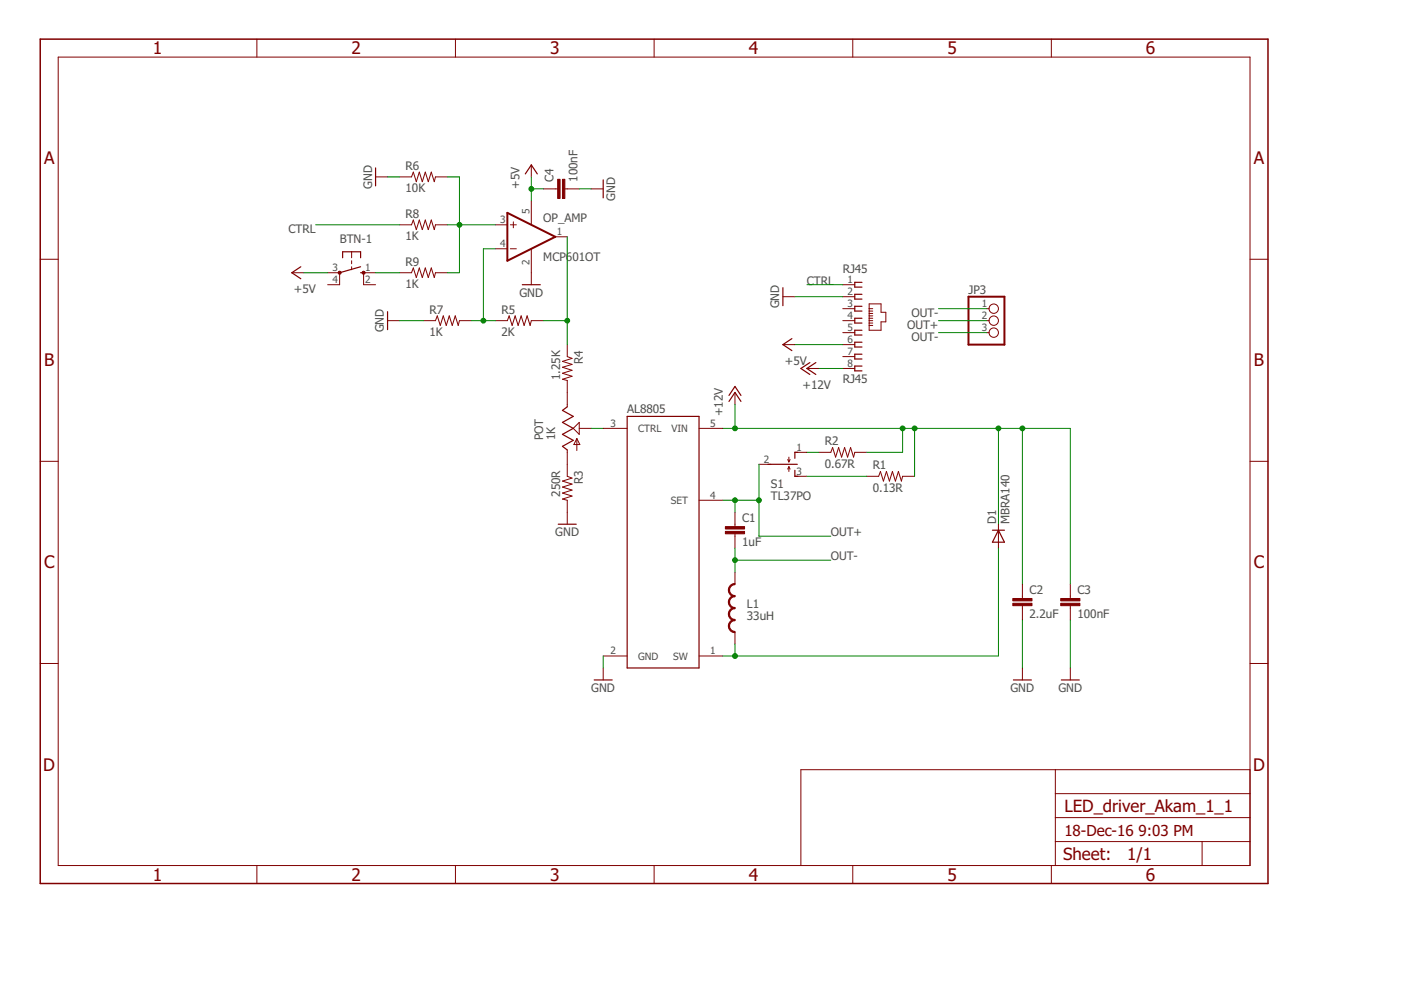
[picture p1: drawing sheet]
<svg xmlns="http://www.w3.org/2000/svg" width="297mm" height="210mm" viewBox="0 0 297 210" stroke-linecap="round" stroke-linejoin="round" font-family="sans-serif">
<g fill="none" stroke="#800000" stroke-width=".25">
<path d="M79.6 35.6v3.8M111.4 36.9l1.2-1.9 1.3 1.9M127.9 38.1v3.9M63.8 56.6l-1.9 1.2 1.9 1.3M72.6 54.7v-1.3h3.9v1.3M76.5 57.8h.6M76.5 56.6l-4.5 1.2M182.8 59.9h-1.6v1h1.6M82.2 66.1v3.8M110.7 60.4h3.9M166 61v3.8M167.9 71.8l-1.9 1.3 1.9 1.2"/>
<path d="M171.7 76.9l-1.9 1.2 1.9 1.3M173 76.9l-1.9 1.2 1.9 1.3M182.8 62.4h-1.6v1h1.6M182.8 64.9h-1.6v1.1h1.6M182.8 67.5h-1.6v1h1.6M182.8 70h-1.6v1h1.6M182.8 72.6h-1.6v1h1.6M182.8 75.1h-1.6v1h1.6M182.8 77.6h-1.6v1h1.6M120.3 86.3l-1 .7 2.2 1.3-2.2 1.3 2.2 1.2-2.2 1.3 2.2 1.3-2.2 1.2 1 .8M133 88.3h15.2v53.3h-15.2zM154.6 85.1l1.2-1.9 1.3 1.9"/>
<path d="M154.6 83.8l1.2-1.9 1.3 1.9M162.8 98.4h6.2M168.5 99.7v1.3h.7M169.2 95.9h-.7v1.3M118.4 111.1h3.8M210.4 112.4h2.6M211.7 112.4l1.3 2.6h-2.6zM126 144.2h3.8M214.9 144.2h3.8M225 144.2h3.8"/>
</g>
<g fill="none" stroke="#800000" stroke-width=".21">
<path d="M12.3 12.1h252.7v171.4h-252.7zM54.5 8.3v3.8M96.6 8.3v3.8M138.7 8.3v3.8M180.8 8.3v3.8M222.9 8.3v3.8M79.6 37.5h2.6M84.7 37.5h2.5l.4-1 .7 2 .6-2 .6 2 .7-2 .6 2 .6-2 .7 2 .2-1h2.6M112.6 35v2.5M8.5 55h3.8M61.9 57.8h2.5M69.5 57.8h2.5v2.6h-2.5"/>
<path d="M74.5 53.4v1.3M74.5 55.3v.6M74.5 56.6v.6M79.6 57.8h-2.5v2.6h2.5M84.7 57.8h2.5l.4-1 .7 2 .6-2 .6 2 .7-2 .6 2 .6-2 .7 2 .2-1h2.6M84.7 47.7h2.5l.4-1 .7 2 .6-2 .6 2 .7-2 .6 2 .6-2 .7 2 .2-1h2.6M105 47.7h2.6M105 52.7h2.6M108.2 47.7h1.3M108.2 52.7h1.3M108.8 47v1.3M112.6 42.6v5.1"/>
<path d="M112.6 52.7v7.7M115.2 40h3M117.7 50.2h2.6M119.8 40h3M125.3 40h2.6M265 55h3.8M82.2 68h2.5M89.8 68h2.5l.4-1 .6 2 .7-2 .6 2 .6-2 .7 2 .6-2 .7 2 .2-1h2.5M105 68h2.6l.3-1 .7 2 .6-2 .7 2 .6-2 .6 2 .7-2 .6 2 .2-1h2.6M120.3 73.1v2.5l1 .4-2 .6 2 .7-2 .6 2 .6-2 .6 2 .7-2 .6 1 .3v5.6M166 62.9h2.5M166 73.1h2.5"/>
<path d="M171.1 78.1h2.5M178.7 60.4h2.5M178.7 65.4h2.5M178.7 68h2.5M178.7 62.9h2.5M178.7 70.5h2.5M178.7 73.1h2.5M178.7 75.6h2.5M178.7 78.1h2.5M184.3 64.4h2.5v1.8h1v2h-1v1.8h-2.5zM184.3 65.4h.7M184.3 66h.7"/>
<path d="M184.3 66.5h.7M184.3 67h.7M184.3 67.5h.7M184.3 68h.7M184.3 68.5h.7M184.3 69h.7M209.1 65.4h.6M209.1 68h.6M209.1 70.5h.6M8.5 97.8h3.8M120.3 95.4v5.6l1 .4-2 .6 2 .6-2 .7 2 .6-2 .6 2 .7-2 .6 1 .3v5M121.5 90.8l1.3-1.2v2.5z"/>
<path d="M122.3 93v2.5M122.3 93l.6 1.3h-1.2zM122.8 90.8h2.5M127.9 90.8h5.1M148.2 90.8h5.1M155.8 83.2v2.5M160.9 98.4h2.5M167 97.4l.3 .5M167.3 96.9v1M167.3 99v1M167.3 99l.2 .5M167.3 99l-.3 .5"/>
<path d="M167.5 97.4l-.2 .5M168.5 95.9h2.6M173.6 95.9h2.5l.4-1 .7 2 .6-2 .6 2 .7-2 .6 2 .6-2 .7 2 .2-1h2.6M265 97.8h3.8M148.2 106.1h5.1M155.8 108.6v3.1M155.8 113.2v3M168.5 101h2.6M183.8 101h2.5l.4-1 .6 2 .6-2 .7 2 .6-2 .6 2 .7-2 .6 2 .3-1h2.5M211.7 111.1v5.1M127.9 139.1h5.1M148.2 139.1h5.1"/>
<path d="M155.8 121.3v2.5M155.8 134v2.5M216.8 123.8v3.1M216.8 128.4v3.1M226.9 123.8v3.1M226.9 128.4v3.1M8.5 140.7h3.8M127.9 141.6v2.6M216.8 141.6v2.6M226.9 141.6v2.6M265 140.7h3.8M223.8 178.4h41.2"/>
<path d="M223.8 163.2v20.3M223.8 173.4h41.2M223.8 168.3h41.2M254.9 178.4v5.1M265 163.2h-95.2v20.3M54.5 183.5v3.8M96.6 183.5v3.8M138.7 183.5v3.8M180.8 183.5v3.8M222.9 183.5v3.8"/>
<circle cx="210.7" cy="70.5" r=".99"/>
<circle cx="210.7" cy="68" r=".99"/>
<circle cx="210.7" cy="65.4" r=".99"/>
</g>
<g fill="#800000" stroke="#800000" stroke-width=".21">
<path d="M153.8 112.7h4.1v.5h-4.1z"/>
<path d="M153.8 111.7h4.1v.5h-4.1z"/>
<path d="M214.7 127.9h4.1v.5h-4.1z"/>
<path d="M214.7 126.9h4.1v.5h-4.1z"/>
<path d="M224.9 127.9h4.1v.5h-4.1z"/>
<path d="M224.9 126.9h4.1v.5h-4.1z"/>
<path d="M119.3 38h.5v4.1h-.5z"/>
<path d="M118.2 38h.5v4.1h-.5z"/>
</g>
<g fill="#800000" stroke="#800000" stroke-width=".21">
<path d="M154.4 132.7h.3l.1 .5 .3 .4 .7 .3v.2a1.37 1.37 0 0 1-1.4-1.4z" fill-rule="evenodd"/>
<path d="M154.8 131.7l.6-.3 .4-.1v.3l-.7 .2-.3 .4-.1 .5h-.3l.1-.4z" fill-rule="evenodd"/>
<path d="M154.4 130.2h.3l.1 .5 .3 .4 .7 .2v.3a1.37 1.37 0 0 1-1.4-1.4z" fill-rule="evenodd"/>
<path d="M154.8 129.2l.6-.3 .4-.1v.3l-.7 .2-.3 .4-.1 .5h-.3l.1-.5z" fill-rule="evenodd"/>
<path d="M154.4 127.7h.3l.1 .4 .3 .4 .7 .3v.3a1.37 1.37 0 0 1-1.4-1.4z" fill-rule="evenodd"/>
<path d="M154.8 126.7l.6-.4h.4v.2l-.7 .3-.3 .3-.1 .6h-.3l.1-.5z" fill-rule="evenodd"/>
<path d="M154.4 125.1h.3l.1 .5 .3 .4 .7 .3v.2a1.37 1.37 0 0 1-1.4-1.4z" fill-rule="evenodd"/>
<path d="M154.8 124.1l.6-.3 .4-.1v.3l-.7 .2-.3 .4-.1 .5h-.3l.1-.4z" fill-rule="evenodd"/>
<circle cx="72" cy="57.8" r=".33"/>
<circle cx="77.1" cy="57.8" r=".33"/>
</g>
<path d="M107.6 45.1l10.1 5.1-10.1 5.1zM205.3 62.9h7.7v10.2h-7.7z" fill="none" stroke="#800000" stroke-width=".42"/>
<path d="M8.5 8.3h260.3v179h-260.3z" fill="none" stroke="#800000" stroke-width=".32"/>
<g fill="none" stroke="#008000" stroke-width=".21">
<path d="M82.2 37.5h2.5M94.9 37.5h2.5v20.3h-2.5M112.6 37.5v5.1M64.4 57.8h5.1M66.9 47.7h17.8M79.6 57.8h5.1M94.9 47.7h10.1M105 52.7h-2.5v15.3M112.6 40h2.6M120.3 50.2v22.9M122.8 40h2.5M84.7 68h5.1"/>
<path d="M99.9 68h5.1M115.2 68h5.1M168.5 62.9h10.2M168.5 73.1h10.2M171.1 60.4h7.6M173.6 78.1h5.1M199 68h10.1M199 65.4h10.1M199 70.5h10.1M125.3 90.8h2.6M153.3 90.8h73.6v33M155.8 85.7v5.1"/>
<path d="M160.9 98.4v15.3h15.2M171.1 95.9h2.5M191.4 90.8v5.1h-7.6M193.9 90.8v10.2M211.7 90.8v20.3M216.8 90.8v33M153.3 106.1h7.6M155.8 106.1v2.5M155.8 116.2v5.1M155.8 118.8h20.3M171.1 101h12.7M211.7 116.2v22.9h-58.4"/>
<path d="M127.9 139.1v2.5M155.8 136.5v2.6M216.8 131.5v10.1M226.9 131.5v10.1"/>
</g>
<g fill="#008000" stroke="#008000" stroke-width=".21">
<circle cx="155.8" cy="118.8" r=".51"/>
<circle cx="155.8" cy="106.1" r=".51"/>
<circle cx="160.9" cy="106.1" r=".51"/>
<circle cx="155.8" cy="139.1" r=".51"/>
<circle cx="155.8" cy="90.8" r=".51"/>
<circle cx="211.7" cy="90.8" r=".51"/>
<circle cx="191.4" cy="90.8" r=".51"/>
<circle cx="193.9" cy="90.8" r=".51"/>
<circle cx="216.8" cy="90.8" r=".51"/>
<circle cx="112.6" cy="40" r=".51"/>
<circle cx="120.3" cy="68" r=".51"/>
<circle cx="102.5" cy="68" r=".51"/>
<circle cx="97.4" cy="47.7" r=".51"/>
</g>
<g font-size="3.7" fill="#800000">
<text x="32.4" y="11.5">1</text>
<text x="74.5" y="11.5">2</text>
<text x="116.6" y="11.5">3</text>
<text x="158.7" y="11.5">4</text>
<text x="200.9" y="11.5">5</text>
<text x="243" y="11.5">6</text>
<text x="9.3" y="34.8">A</text>
<text x="265.8" y="34.8">A</text>
<text x="9.4" y="77.7">B</text>
<text x="265.8" y="77.7">B</text>
<text x="9.3" y="120.5">C</text>
<text x="265.8" y="120.5">C</text>
<text x="9.2" y="163.4">D</text>
<text x="265.7" y="163.4">D</text>
<text x="32.4" y="186.7">1</text>
<text x="74.5" y="186.7">2</text>
<text x="116.6" y="186.7">3</text>
<text x="158.7" y="186.7">4</text>
<text x="200.9" y="186.7">5</text>
<text x="243" y="186.7">6</text>
</g>
<g font-size="3.6" fill="#800000">
<text x="225.7" y="172.1">LED_driver_Akam_1_1</text>
<text x="225.4" y="182.4">Sheet:</text>
<text x="239" y="182.2">1/1</text>
</g>
<g font-size="3.2" fill="#800000">
<text x="225.7" y="177.2">18-Dec-16</text>
<text x="241.4" y="177.2">9:03 PM</text>
</g>
<g font-size="2.5" fill="#505050">
<text x="78.9" y="40" transform="rotate(-90 78.9 40)">GND</text>
<text x="86" y="40.8">10K</text>
<text x="86" y="36">R6</text>
<text x="110.1" y="40" transform="rotate(-90 110.1 40)">+5V</text>
<text x="117.3" y="38.5" transform="rotate(-90 117.3 38.5)">C4</text>
<text x="122.4" y="38.5" transform="rotate(-90 122.4 38.5)">100nF</text>
<text x="86" y="46.2">R8</text>
<text x="115.2" y="47">OP_AMP</text>
<text x="130.4" y="42.6" transform="rotate(-90 130.4 42.6)">GND</text>
<text x="61.2" y="49.4">CTRL</text>
<text x="72" y="51.5">BTN-1</text>
<text x="86" y="51">1K</text>
<text x="86" y="56.3">R9</text>
<text x="115.2" y="55.3">MCP601OT</text>
<text x="178.7" y="57.8">RJ45</text>
<text x="62.3" y="62.1">+5V</text>
<text x="86" y="61.1">1K</text>
<text x="110.1" y="62.9">GND</text>
<text x="165.2" y="65.4" transform="rotate(-90 165.2 65.4)">GND</text>
<text x="171.1" y="60.4">CTRL</text>
<text x="205.3" y="62.3">JP3</text>
<text x="81.4" y="70.5" transform="rotate(-90 81.4 70.5)">GND</text>
<text x="91.1" y="71.3">1K</text>
<text x="91.1" y="66.5">R7</text>
<text x="106.3" y="71.3">2K</text>
<text x="106.3" y="66.5">R5</text>
<text x="192.3" y="69.8">OUT+</text>
<text x="193.2" y="67.2">OUT-</text>
<text x="123.5" y="77.2" transform="rotate(-90 123.5 77.2)">R4</text>
<text x="166.4" y="77.4">+5V</text>
<text x="193.2" y="72.3">OUT-</text>
<text x="118.7" y="80.6" transform="rotate(-90 118.7 80.6)">1.25K</text>
<text x="170.1" y="82.5">+12V</text>
<text x="178.7" y="81.2">RJ45</text>
<text x="133" y="87.5">AL8805</text>
<text x="153.3" y="88.3" transform="rotate(-90 153.3 88.3)">+12V</text>
<text x="115.2" y="93.4" transform="rotate(-90 115.2 93.4)">POT</text>
<text x="117.7" y="93.4" transform="rotate(-90 117.7 93.4)">1K</text>
<text x="174.9" y="94.4">R2</text>
<text x="174.9" y="99.2">0.67R</text>
<text x="185" y="99.5">R1</text>
<text x="118.7" y="105.3" transform="rotate(-90 118.7 105.3)">250R</text>
<text x="123.5" y="102.6" transform="rotate(-90 123.5 102.6)">R3</text>
<text x="163.4" y="106.1">TL37PO</text>
<text x="163.4" y="103.5">S1</text>
<text x="185" y="104.3">0.13R</text>
<text x="117.7" y="113.7">GND</text>
<text x="157.3" y="110.8">C1</text>
<text x="176.1" y="113.7">OUT+</text>
<text x="211.2" y="111.1" transform="rotate(-90 211.2 111.1)">D1</text>
<text x="214" y="111.1" transform="rotate(-90 214 111.1)">MBRA140</text>
<text x="157.3" y="115.8">1uF</text>
<text x="176.1" y="118.8">OUT-</text>
<text x="158.4" y="131.5">33uH</text>
<text x="158.4" y="128.9">L1</text>
<text x="218.3" y="131.1">2.2uF</text>
<text x="218.3" y="126">C2</text>
<text x="228.5" y="131.1">100nF</text>
<text x="228.5" y="126">C3</text>
<text x="125.3" y="146.7">GND</text>
<text x="214.2" y="146.7">GND</text>
<text x="224.4" y="146.7">GND</text>
</g>
<g font-size="2.1" fill="#505050">
<text x="106.1" y="47.3">3</text>
<text x="112.3" y="45.3" transform="rotate(-90 112.3 45.3)">5</text>
<text x="106.1" y="52.4">4</text>
<text x="118.1" y="49.8">1</text>
<text x="70.5" y="57.5">3</text>
<text x="77.5" y="57.5">1</text>
<text x="112.3" y="56.2" transform="rotate(-90 112.3 56.2)">2</text>
<text x="70.5" y="60">4</text>
<text x="77.5" y="60">2</text>
<text x="179.7" y="60">1</text>
<text x="179.7" y="62.5">2</text>
<text x="179.7" y="65.1">3</text>
<text x="208.2" y="65.1">1</text>
<text x="179.7" y="67.6">4</text>
<text x="179.7" y="70.2">5</text>
<text x="208.2" y="67.6">2</text>
<text x="208.2" y="70.2">3</text>
<text x="179.7" y="72.7">6</text>
<text x="179.7" y="75.2">7</text>
<text x="179.7" y="77.8">8</text>
<text x="129.5" y="90.5">3</text>
<text x="135.3" y="91.6">CTRL</text>
<text x="142.4" y="91.6">VIN</text>
<text x="150.5" y="90.5">5</text>
<text x="168.9" y="95.6">1</text>
<text x="161.9" y="98.1">2</text>
<text x="168.9" y="100.6">3</text>
<text x="142.2" y="106.8">SET</text>
<text x="150.5" y="105.7">4</text>
<text x="129.5" y="138.7">2</text>
<text x="135.3" y="139.8">GND</text>
<text x="142.8" y="139.8">SW</text>
<text x="150.5" y="138.7">1</text>
</g>
</svg>
